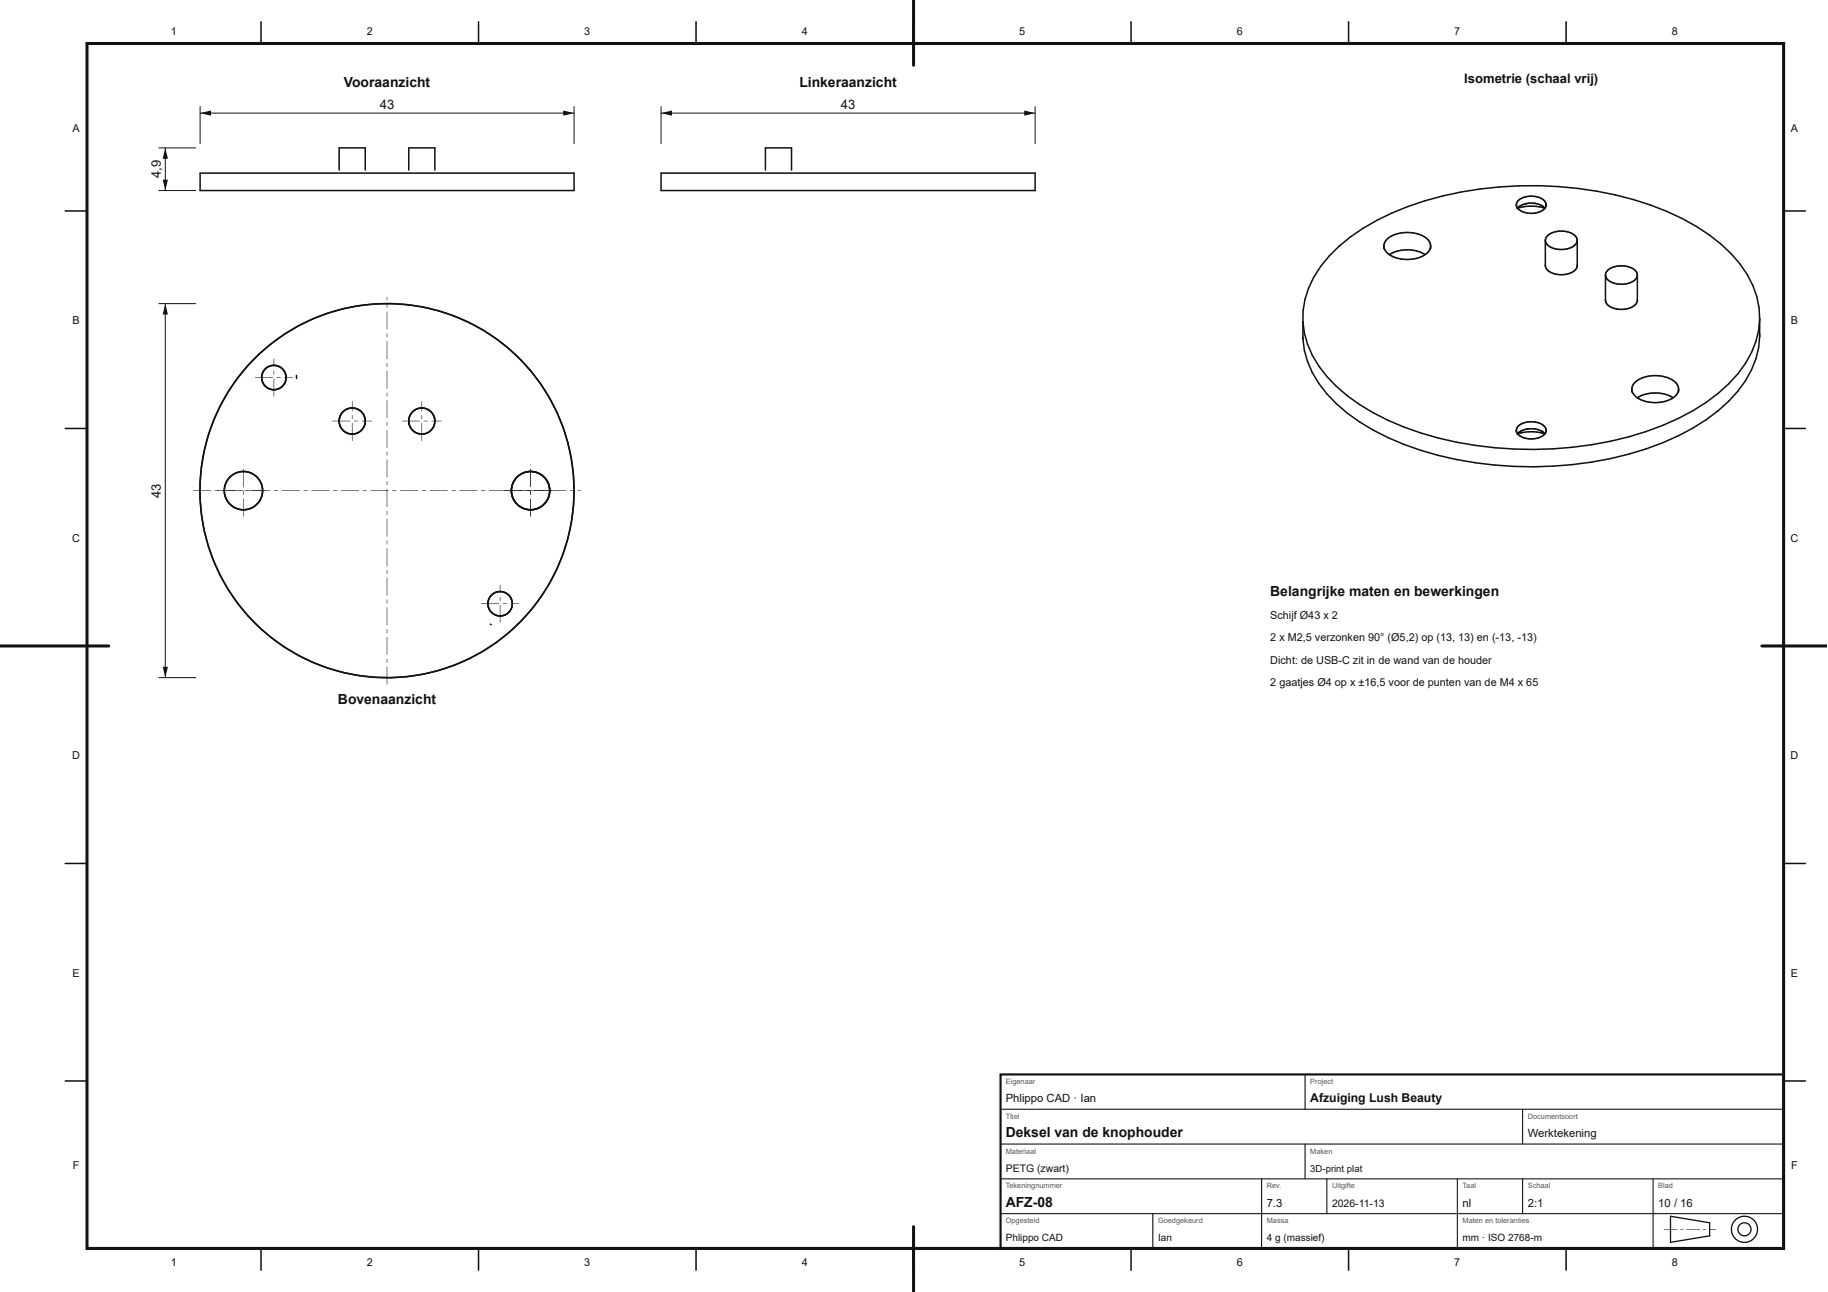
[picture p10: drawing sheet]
<svg xmlns="http://www.w3.org/2000/svg" width="420mm" height="297mm" viewBox="0 0 420 297" stroke-linecap="round" stroke-linejoin="round" font-family="sans-serif">
<g fill="none" stroke="#111" stroke-width=".35">
<path d="M46 39.8h86v4h-86zM78 39.1v-5.1h6v5.1M94 39.1v-5.1h6v5.1M60.4 85.6a2.81 2.81 0 0 0 .6 3.2 2.81 2.81 0 0 0 3.1 .6M60.5 85.5l-.1 .2M64 84.2a2.8 2.8 0 0 1 1.5 3.7M64.1 84.2a2.8 2.8 0 0 0-3.6 1.3M65.5 87.9a2.83 2.83 0 0 1-1.5 1.5M68.1 86.3l.1 .7M82.4 94.1a3 3 0 0 1 .5 5.1 3 3 0 0 1-4.8-1.8 3 3 0 0 1 3.7-3.5l.6 .2M112.4 139.9a2.81 2.81 0 0 0 3.7 1.5M116 136.2a2.83 2.83 0 0 1 1.5 1.5"/>
<path d="M116.1 136.2a2.8 2.8 0 0 0-3.1 .6 2.8 2.8 0 0 0-.6 3.1M117.5 137.7l.1 .1M117.5 137.7a2.82 2.82 0 0 1-.1 2.4M112.7 143.5l.2 .1M117.5 140.1l-.6 .7-.9 .6"/>
<circle cx="97" cy="96.8" r="3"/>
<circle cx="56" cy="112.8" r="4.4"/>
<circle cx="89" cy="112.8" r="43"/>
<circle cx="122" cy="112.8" r="4.4"/>
</g>
<g fill="#111">
<path d="M116 112.7l4.1 .1zM121 112.7l.9 .1zM122.8 112.7l4.1 .1zM127.8 112.8a.07 .07 0 0 1 .1 0 .07 .07 0 0 1-.1 0z"/>
<path d="M121.9 114.6l.1 4.2zM121.9 112.8l.1 1zM121.9 107.8l.1 4.2zM121.9 106.9a.07 .07 0 0 1 .1 0 .07 .07 0 0 1-.1 0z"/>
</g>
<circle cx="89" cy="112.8" r="43" fill="none" stroke="#111" stroke-width=".35"/>
<g fill="#111">
<path d="M44.4 112.7l4.1 .1zM49.4 112.7l.9 .1zM51.2 112.7l4.1 .1zM56.2 112.7l.9 .1zM58 112.7l4.1 .1zM63 112.7l.9 .1zM64.8 112.7l4.1 .1zM69.8 112.7l.9 .1zM71.6 112.7l4.1 .1zM76.6 112.7l.9 .1zM78.4 112.7l4.1 .1zM83.4 112.7l.9 .1zM85.2 112.7l4.1 .1zM90.2 112.7l.9 .1zM92 112.7l4.1 .1zM97 112.7l.9 .1zM98.8 112.7l4.1 .1zM103.8 112.7l.9 .1zM105.6 112.7l4.1 .1zM110.6 112.7l.9 .1zM112.4 112.7l4.1 .1zM117.4 112.7l.9 .1zM119.2 112.7l4.1 .1zM124.2 112.7l.9 .1zM126 112.7l4.1 .1zM131 112.7l.9 .1zM132.8 112.7l.7 .1z"/>
<path d="M88.9 153.2l.1 4.2zM88.9 151.4l.1 1zM88.9 146.4l.1 4.2zM88.9 144.6l.1 1zM88.9 139.6l.1 4.2zM88.9 137.8l.1 1zM88.9 132.8l.1 4.2zM88.9 131l.1 1zM88.9 126l.1 4.2zM88.9 124.2l.1 1zM88.9 119.2l.1 4.2zM88.9 117.4l.1 1zM88.9 112.4l.1 4.2zM88.9 110.6l.1 1zM88.9 105.6l.1 4.2zM88.9 103.8l.1 1zM88.9 98.8l.1 4.2zM88.9 97l.1 1zM88.9 92l.1 4.2zM88.9 90.2l.1 1zM88.9 85.2l.1 4.2zM88.9 83.4l.1 1zM88.9 78.4l.1 4.2zM88.9 76.6l.1 1zM88.9 71.6l.1 4.2zM88.9 69.8l.1 1zM88.9 68.2l.1 .8z"/>
</g>
<circle cx="63" cy="86.8" r="2.8" fill="none" stroke="#111" stroke-width=".35"/>
<g fill="#111">
<path d="M58.6 86.7l4.1 .1zM63.6 86.7l.9 .1zM65.4 86.7l1.9 .1z"/>
<path d="M62.9 87l.1 4.2zM62.9 85.2l.1 1zM62.9 82.4l.1 2z"/>
</g>
<circle cx="56" cy="112.8" r="4.4" fill="none" stroke="#111" stroke-width=".35"/>
<g fill="#111">
<path d="M50 112.7l4.1 .1zM55 112.7l.9 .1zM56.8 112.7l4.1 .1z"/>
<path d="M55.9 114.6l.1 4.2zM55.9 112.8l.1 1zM55.9 107.8l.1 4.2zM55.9 106.9a.07 .07 0 0 1 .1 0 .07 .07 0 0 1-.1 0z"/>
</g>
<circle cx="122" cy="112.8" r="4.4" fill="none" stroke="#111" stroke-width=".35"/>
<g fill="#111">
<path d="M116 112.7l4.1 .1zM121 112.7l.9 .1zM122.8 112.7l4.1 .1zM127.8 112.8a.07 .07 0 0 1 .1 0 .07 .07 0 0 1-.1 0z"/>
<path d="M121.9 114.6l.1 4.2zM121.9 112.8l.1 1zM121.9 107.8l.1 4.2zM121.9 106.9a.07 .07 0 0 1 .1 0 .07 .07 0 0 1-.1 0z"/>
</g>
<circle cx="115" cy="138.8" r="2.8" fill="none" stroke="#111" stroke-width=".35"/>
<g fill="#111">
<path d="M110.6 138.7l4.1 .1zM115.6 138.7l.9 .1zM117.4 138.7l1.9 .1z"/>
<path d="M114.9 139l.1 4.2zM114.9 137.2l.1 1zM114.9 134.4l.1 2z"/>
</g>
<circle cx="97" cy="96.8" r="3" fill="none" stroke="#111" stroke-width=".35"/>
<g fill="#111">
<path d="M92.4 96.7l4.1 .1zM97.4 96.7l.9 .1zM99.2 96.7l2.3 .1z"/>
<path d="M96.9 97.2l.1 4.2zM96.9 95.4l.1 1zM96.9 92.2l.1 2.4z"/>
</g>
<circle cx="81" cy="96.8" r="3" fill="none" stroke="#111" stroke-width=".35"/>
<g fill="#111">
<path d="M76.4 96.7l4.1 .1zM81.4 96.7l.9 .1zM83.2 96.7l2.3 .1z"/>
<path d="M80.9 97.2l.1 4.2zM80.9 95.4l.1 1zM80.9 92.2l.1 2.4z"/>
</g>
<path d="M152 39.8h85.9v4h-85.9zM175.9 39.1v-5.1h6v5.1" fill="none" stroke="#111" stroke-width=".35"/>
<path d="M46 24.5v8.5M46 26h86M132 24.5v8.5" fill="none" stroke="#111" stroke-width=".23"/>
<g fill="#111">
<path d="M46 26l2.5-.6v1.2z"/>
<path d="M129.5 25.4l2.5 .6-2.5 .6z"/>
</g>
<path d="M36.5 34h8.5M38 34v9.8M36.5 43.8h8.5" fill="none" stroke="#111" stroke-width=".23"/>
<g fill="#111">
<path d="M37.4 41.3h1.2l-.6 2.5z"/>
<path d="M38 34l.6 2.5h-1.2z"/>
</g>
<path d="M36.5 69.8h8.5M38 69.8v86M36.5 155.8h8.5" fill="none" stroke="#111" stroke-width=".23"/>
<g fill="#111">
<path d="M37.4 153.3h1.2l-.6 2.5z"/>
<path d="M38 69.8l.6 2.5h-1.2z"/>
</g>
<path d="M152 24.5v8.5M152 26h85.9M237.9 24.5v8.5" fill="none" stroke="#111" stroke-width=".23"/>
<g fill="#111">
<path d="M152 26l2.5-.6v1.2z"/>
<path d="M235.4 25.4l2.5 .6-2.5 .6z"/>
</g>
<g fill="none" stroke="#111" stroke-width=".35">
<path d="M60 5v5M110 5v5M160 5v5M210 5v5M260 5v5M310 5v5M360 5v5M15 48.5h5M318.1 56.6a3.6 3.6 0 0 1 3.3-2.9 7.2 7.2 0 0 1 7 1.7l.5 1.2M318.1 56.6a3.6 3.6 0 0 0 3.3 2.8 7.2 7.2 0 0 0 7-1.7l.5-1.1M318.1 56.6v.6M327.5 58.5a8.2 8.2 0 0 0-8.1 .1"/>
<path d="M328.9 56.6v.6M348.6 47.1a2.65 2.65 0 0 1 2.7-2 3.8 3.8 0 0 1 4 1.6l.1 .4M348.6 47.1a2.66 2.66 0 0 0 2.7 1.9 3.8 3.8 0 0 0 4-1.5l.1-.4M348.6 47.1v.4M348.7 47.9a10.3 10.3 0 0 1 6.5 0M349.6 47.3l-.7 .6M349.6 47.3l-.4 .2M350.7 46.9l-1.1 .4M351 46.8h2M351 46.8l-.3 .1M352.8 46.7l.2 .1M353 46.8l1.4 .5"/>
<path d="M354.4 47.3l.7 .6M354.4 47.3l.3 .2M355.2 55.3a2.85 2.85 0 0 0 3 2 4.1 4.1 0 0 0 4.3-1.6l.1-.4M355.2 55.3a2.87 2.87 0 0 1 3-2.1 4.1 4.1 0 0 1 4.3 1.6l.1 .5M355.2 55.3v5.7M355.4 47.1v.4M362.6 55.3v5.7M410 48.5h5M299.5 74v4M299.5 77.5v.5M355.2 61a2.87 2.87 0 0 0 3 2.1 4.1 4.1 0 0 0 4.3-1.6l.1-.5M355.2 60.9v.1"/>
<path d="M362.5 60.9l.1 .1M369 69a2.85 2.85 0 0 0 3 2.1 4.1 4.1 0 0 0 4.3-1.7l.1-.4M369 63.2a2.85 2.85 0 0 0 3 2.1 4.1 4.1 0 0 0 4.3-1.7l.1-.4M369 63.2a2.84 2.84 0 0 1 3-2 4.1 4.1 0 0 1 4.3 1.6l.1 .4M369 63.2v5.8M369.1 68.9l-.1 .1M376.4 68.9v.1M376.4 63.2v5.8M404.5 76.9v.4M404.5 77.3a21.8 21.8 0 0 1-7.1 14.9 49 49 0 0 1-19 11 86.2 86.2 0 0 1-55.7-1.1 44.6 44.6 0 0 1-17.7-11.6 21.4 21.4 0 0 1-5.5-12.5M404.5 73.3a21.7 21.7 0 0 1-7.1 14.9 49 49 0 0 1-19 11 86.2 86.2 0 0 1-55.7-1 44.6 44.6 0 0 1-17.7-11.7 21.4 21.4 0 0 1-5.5-12.5M404.5 73.3a21.2 21.2 0 0 0-6.6-15 47.7 47.7 0 0 0-18.5-11.2 86.2 86.2 0 0 0-55.8 .4 45.8 45.8 0 0 0-18.1 11.4 20.7 20.7 0 0 0-6 15.1"/>
<path d="M404.5 73.3v4M15 98.5h5M348.6 98.9a2.64 2.64 0 0 1 2.7-1.9 3.8 3.8 0 0 1 4 1.5l.1 .4M348.6 98.9a2.65 2.65 0 0 0 2.7 2 3.8 3.8 0 0 0 4-1.6l.1-.4M348.6 98.9v.4M348.7 99.8a10.5 10.5 0 0 1 6.5 0M349.6 99.1l-.7 .6 .1-.1M349.6 99.1l-.4 .2M351 98.6h2l1.4 .5M351 98.6l-1.4 .5M351.3 98.6h-.3M354.4 99.1l.7 .6"/>
<path d="M354.4 99.1l.3 .2M355.4 98.9v.4M375.1 89.4a3.7 3.7 0 0 1 3.3-2.8 7.2 7.2 0 0 1 7 1.7l.5 1.1M375.1 89.4a3.7 3.7 0 0 0 3.3 2.9 7.2 7.2 0 0 0 7-1.7l.5-1.2M375.1 89.4v.7M384.5 91.4a8.2 8.2 0 0 0-8.1 .1M385.9 89.4v.7M410 98.5h5M15 148.5h5M410 148.5h5M15 198.5h5M410 198.5h5"/>
<path d="M15 248.5h5M410 248.5h5M60 287v5M110 287v5M160 287v5M210 287v5M260 287v5M310 287v5M360 287v5"/>
</g>
<path d="M20 10h390v277h-390z" fill="none" stroke="#111" stroke-width=".7" stroke-linecap="butt"/>
<path d="M210 0v15M0 148.5h25M405 148.5h14.9M210 282v15" fill="none" stroke="#111" stroke-width=".7"/>
<path d="M230 247h180v40h-180z" fill="none" stroke="#111" stroke-width=".5"/>
<g fill="none" stroke="#111" stroke-width=".25">
<path d="M230 255h180M300 247v8M350 255v8M230 279h180M230 271h180M230 263h180M265 279v8M290 271v16M300 263v8M305 271v8M335 271v16M350 271v8"/>
<path d="M380 271v16"/>
</g>
<path d="M384 279.6l9 1.5v3l-9 1.5z" fill="none" stroke="#111" stroke-width=".3"/>
<path d="M382.4 282.5l3.2 .1zM386.2 282.5l.8 .1zM387.6 282.5l3.2 .1zM391.4 282.5l.8 .1zM392.8 282.5l1.8 .1z" fill="#111"/>
<g fill="none" stroke="#111" stroke-width=".3">
<circle cx="401" cy="282.6" r="3"/>
<circle cx="401" cy="282.6" r="1.5"/>
</g>
<g font-size="3.2" fill="#111">
<text x="79.1" y="20">Vooraanzicht</text>
<text x="183.7" y="20">Linkeraanzicht</text>
<text x="292" y="137">Belangrijke maten en bewerkingen</text>
<text x="77.7" y="161.8">Bovenaanzicht</text>
<text x="231.2" y="261.4">Deksel van de knophouder</text>
<text x="231.2" y="277.4">AFZ-08</text>
</g>
<g font-size="3" fill="#111">
<text x="336.6" y="19">Isometrie (schaal vrij)</text>
<text x="87.3" y="25">43</text>
<text x="193.3" y="25">43</text>
<text x="37" y="41" transform="rotate(-90 37 41)">4,9</text>
<text x="37" y="114.5" transform="rotate(-90 37 114.5)">43</text>
</g>
<text font-size="2.8" fill="#111" x="301.2" y="253.4">Afzuiging Lush Beauty</text>
<g font-size="2.6" fill="#111">
<text x="231.2" y="253.4">Phlippo CAD · Ian</text>
<text x="351.2" y="261.4">Werktekening</text>
<text x="291.2" y="277.4">7.3</text>
<text x="336.2" y="277.4">nl</text>
<text x="351.2" y="277.4">2:1</text>
<text x="381.2" y="277.4">10 / 16</text>
</g>
<g font-size="2.5" fill="#111">
<text x="39.3" y="8">1</text>
<text x="84.3" y="8">2</text>
<text x="134.3" y="8">3</text>
<text x="184.3" y="8">4</text>
<text x="234.3" y="8">5</text>
<text x="284.3" y="8">6</text>
<text x="334.3" y="8">7</text>
<text x="384.3" y="8">8</text>
<text x="16.7" y="30.2">A</text>
<text x="411.7" y="30.2">A</text>
<text x="16.7" y="74.5">B</text>
<text x="411.7" y="74.5">B</text>
<text x="16.6" y="124.5">C</text>
<text x="411.6" y="124.5">C</text>
<text x="292" y="142.2">Schijf Ø43 x 2</text>
<text x="292" y="147.4">2 x M2,5 verzonken 90° (Ø5,2) op (13, 13) en (-13, -13)</text>
<text x="292" y="152.6">Dicht: de USB-C zit in de wand van de houder</text>
<text x="292" y="157.8">2 gaatjes Ø4 op x ±16,5 voor de punten van de M4 x 65</text>
<text x="16.6" y="174.5">D</text>
<text x="411.6" y="174.5">D</text>
<text x="16.7" y="224.5">E</text>
<text x="411.7" y="224.5">E</text>
<text x="16.7" y="268.7">F</text>
<text x="411.7" y="268.7">F</text>
<text x="39.3" y="291">1</text>
<text x="84.3" y="291">2</text>
<text x="134.3" y="291">3</text>
<text x="184.3" y="291">4</text>
<text x="234.3" y="291">5</text>
<text x="284.3" y="291">6</text>
<text x="334.3" y="291">7</text>
<text x="384.3" y="291">8</text>
</g>
<g font-size="2.4" fill="#111">
<text x="231.2" y="269.4">PETG (zwart)</text>
<text x="306.2" y="277.4">2026-11-13</text>
</g>
<g font-size="2.3" fill="#111">
<text x="231.2" y="285.4">Phlippo CAD</text>
<text x="266.2" y="285.4">Ian</text>
<text x="291.2" y="285.4">4 g (massief)</text>
<text x="336.2" y="285.4">mm · ISO 2768-m</text>
</g>
<text font-size="2.2" fill="#111" x="301.2" y="269.4">3D-print plat</text>
<g font-size="1.7" fill="#555">
<text x="231.2" y="249.2">Eigenaar</text>
<text x="301.2" y="249.2">Project</text>
<text x="231.2" y="257.2">Titel</text>
<text x="351.2" y="257.2">Documentsoort</text>
<text x="231.2" y="265.2">Materiaal</text>
<text x="301.2" y="265.2">Maken</text>
<text x="231.2" y="273.2">Tekeningnummer</text>
<text x="291.2" y="273.2">Rev.</text>
<text x="306.2" y="273.2">Uitgifte</text>
<text x="336.2" y="273.2">Taal</text>
<text x="351.2" y="273.2">Schaal</text>
<text x="381.2" y="273.2">Blad</text>
<text x="231.2" y="281.2">Opgesteld</text>
<text x="266.2" y="281.2">Goedgekeurd</text>
<text x="291.2" y="281.2">Massa</text>
<text x="336.2" y="281.2">Maten en toleranties</text>
</g>
</svg>
